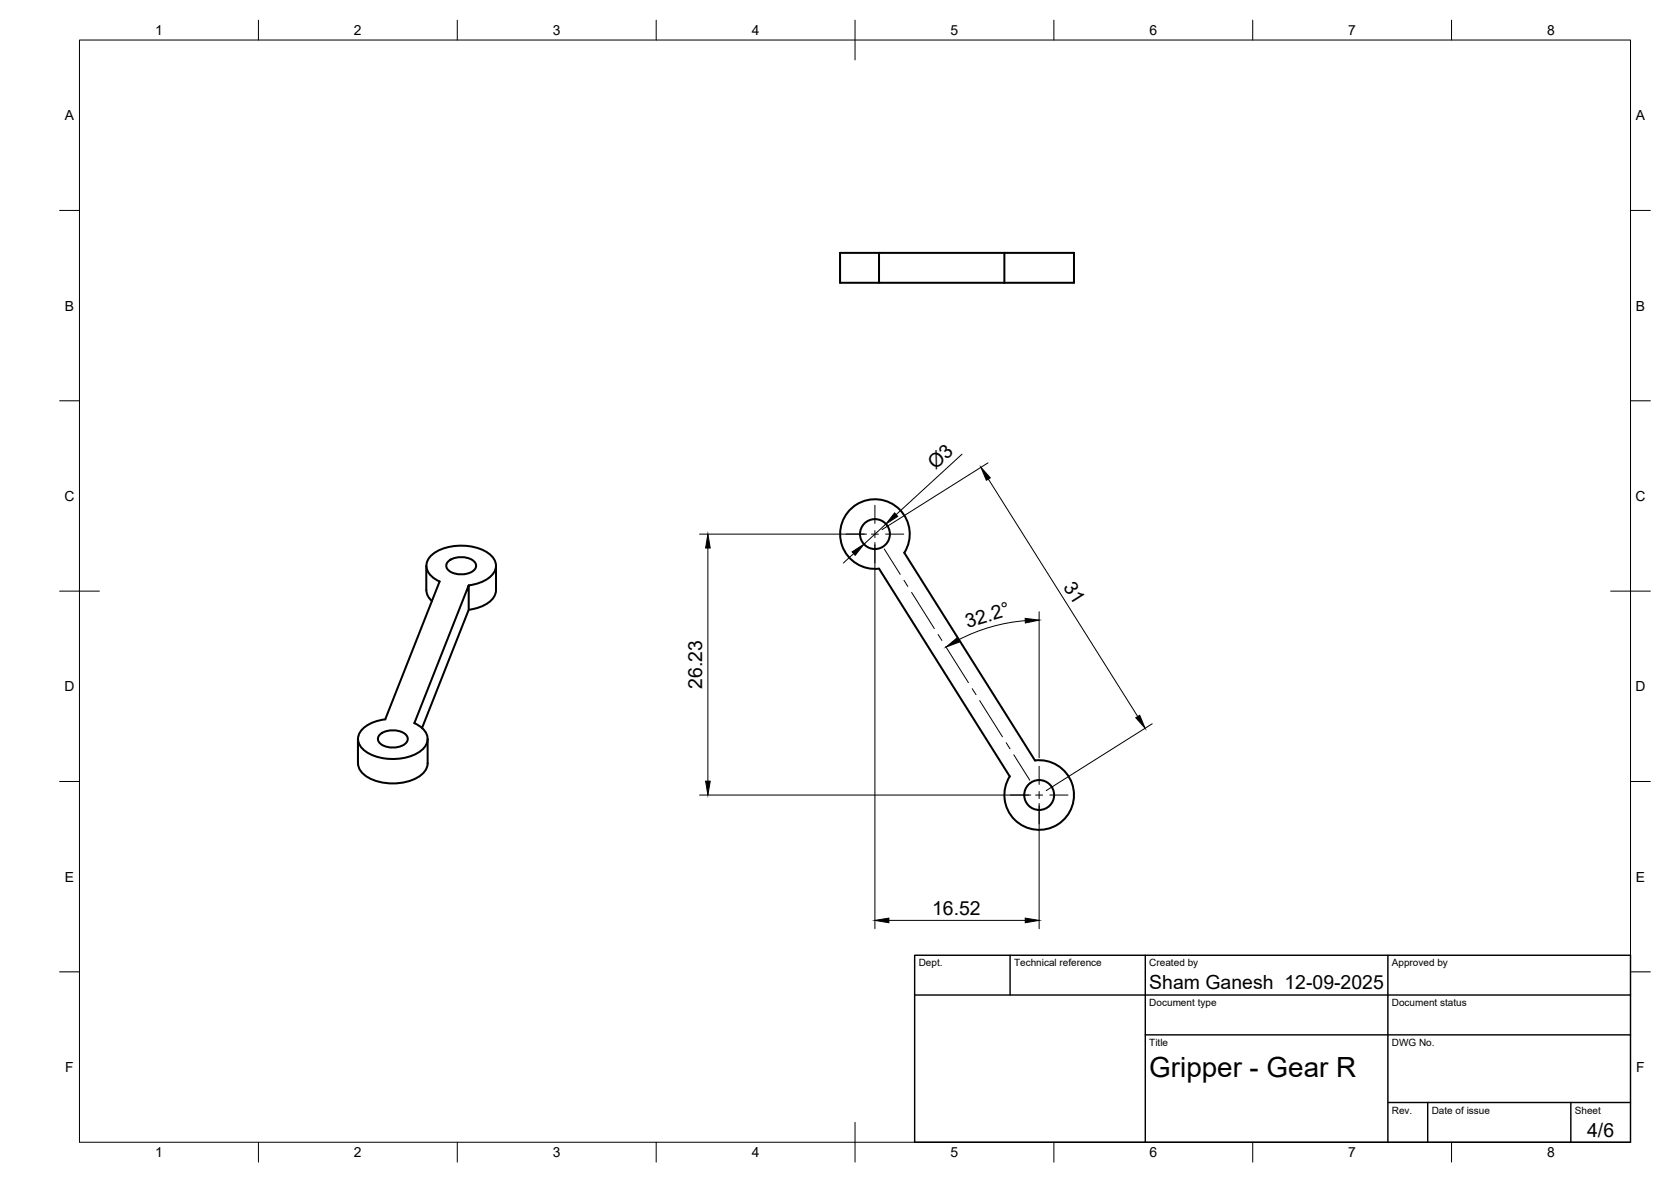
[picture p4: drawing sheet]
<svg xmlns="http://www.w3.org/2000/svg" width="420mm" height="297mm" viewBox="0 0 420 297" stroke-linecap="round" stroke-linejoin="round" font-family="sans-serif">
<!-- layer: Visible -->
<g fill="none" stroke="#000" stroke-width=".51">
<path d="M211.2 63.5h9.8v7.6h-9.8zM221 71.1h31.5M221 63.5h31.5M252.5 63.5h17.5v7.6h-17.5M252.5 63.5v7.6M213.6 128.2a8.8 8.8 0 0 1 11.8-.9 8.8 8.8 0 0 1 2 11.6l32.9 52.2a8.8 8.8 0 0 1 9.7 9.6 8.8 8.8 0 0 1-11.6 7.4 8.8 8.8 0 0 1-4.5-13l-32.9-52.2a8.8 8.8 0 0 1-8.8-4.8 8.8 8.8 0 0 1 1.4-9.9zM107.2 142.2v6.1M107.2 148.3l.4 1.4 1 1.4M110.5 146.1l-13.6 34.7a8.3 8.3 0 0 0-6.5 3.5 3.8 3.8 0 0 0 2.3 5 13.2 13.2 0 0 0 13.4-.8 3.4 3.4 0 0 0-.3-5.8l-1.6-1 13.7-34.6v6.1l-11.8 29.8M110.6 146.1a4.8 4.8 0 0 1-3.4-4.1 5.9 5.9 0 0 1 4.9-4.4 12.9 12.9 0 0 1 11.4 2 3.5 3.5 0 0 1-.7 5.7 10.6 10.6 0 0 1-4.9 1.8M112.8 141a5.2 5.2 0 0 1 6.7 .5 1.82 1.82 0 0 1-1.5 2.5 5.2 5.2 0 0 1-5.6-1.1 1.42 1.42 0 0 1 .4-1.9zM124.7 148.3a5.5 5.5 0 0 1-4.6 4.5l-2.2 .4"/>
<path d="M124.7 142.2v6.1M90 185.7v6.1a5 5 0 0 0 4 4.3 13.2 13.2 0 0 0 12.1-1.5 3.7 3.7 0 0 0 1.4-2.8v-6.1M95.6 184.5a5.2 5.2 0 0 1 6.7 .5 1.82 1.82 0 0 1-1.5 2.5 5.2 5.2 0 0 1-5.6-1.1 1.42 1.42 0 0 1 .4-1.9z"/>
<circle cx="220" cy="134.2" r="3.8"/>
<circle cx="261.3" cy="199.8" r="3.8"/>
</g>
<!-- layer: BORDER -->
<g fill="none" stroke="#000" stroke-width=".25">
<path d="M20 10.1h390v276.9h-390zM65 5.1v5M115 5.1v5M165 5.1v5M215 5.1v10M265 5.1v5M315 5.1v5M365 5.1v5M15 52.9h5M410 52.9h5M15 100.7h5M410 100.7h5"/>
<path d="M15 148.6h10M405 148.6h10M15 196.4h5M410 196.4h5M15 244.2h5M410 244.2h5M65 287v5M115 287v5M165 287v5M215 282.1v9.9M265 287v5M315 287v5"/>
<path d="M365 287v5"/>
</g>
<!-- layer: TITLEBLOCK -->
<path d="M230 240.1h180v46.9h-180zM230 250h180M254 240.1v9.9M288 240.1v46.9M349 240.1v46.9M288 260.1h122M349 277.1h61M359 277.1v9.9M395 277.1v9.9" fill="none" stroke="#000" stroke-width=".36"/>
<!-- layer: Smart Centers -->
<g fill="none" stroke="#000" stroke-width=".25">
<path d="M212.7 134.2h4.6M219.1 134.2h1.8M220 127v4.5M220 133.3v1.8M220 136.9v4.6M222.3 138l4.1 6.3M222.7 134.2h4.5M227.3 145.8l1 1.6M229.2 148.9l5.7 9.1M235.9 159.5l.9 1.5M237.8 162.5l5.7 9M244.5 173.1l.9 1.5"/>
<path d="M246.3 176.1l5.8 9.1M253 186.7l1 1.5M254 199.8h4.6M254.9 189.7l4 6.4M260.4 199.8h1.8M261.3 192.6v4.5M261.3 198.9v1.8M264 199.8h4.5M261.3 202.5v4.6"/>
</g>
<!-- layer: FD_Dimensions -->
<g fill="none" stroke="#000" stroke-width=".25">
<path d="M241.9 114.1l-16.6 15.2M248.4 116.3l-26.6 16.8M175.9 134.2h42M178 137.7v58.6M214.7 139.1l-2.6 2.4M220 136.3v97.1M222.8 131.7l-5.6 5.1M248.5 120.4l37.6 59.7M257.8 156a44 44 0 0 0-16.9 4.9M261.3 153.7v36.7M175.9 199.8h83.3M289.7 181.9l-26.6 16.8"/>
<path d="M261.3 201.9v31.5M223.5 231.3h34.3"/>
</g>
<path d="M178 134.2l.6 3.5h-1.2zM214.2 138.7l3-1.9-2.2 2.8zM224.9 128.9l.8 .9-2.9 1.9zM246.7 117.4l2.3 2.7-1 .6zM257.8 155.4l3.5 .4-3.5 .8zM237.9 162.6l2.7-2.3 .6 1.1zM285.6 180.4l1-.6 1.3 3.2zM177.4 196.3h1.2l-.6 3.5zM220 231.3l3.5-.6v1.2zM257.8 230.7l3.5 .6-3.5 .6z" fill="#000" stroke="#000" stroke-width=".25"/>
<text font-size="7" x="289" y="270.6">Gripper - Gear R</text>
<g font-size="4.9">
<text x="235.2" y="118.2" transform="rotate(-43 235.2 118.2)">Ø3</text>
<text x="267.3" y="147.4" transform="rotate(58 267.3 147.4)">31</text>
<text x="243.2" y="157.7" transform="rotate(-16 243.2 157.7)">32.2°</text>
<text x="176.5" y="173.1" transform="rotate(-90 176.5 173.1)">26.23</text>
<text x="234.4" y="229.8">16.52</text>
<text x="289" y="248.5">Sham Ganesh 12-09-2025</text>
<text x="399.1" y="285.7">4/6</text>
</g>
<g font-size="3.5">
<text x="39" y="8.8">1</text>
<text x="89" y="8.8">2</text>
<text x="139" y="8.8">3</text>
<text x="189" y="8.8">4</text>
<text x="239" y="8.8">5</text>
<text x="289" y="8.8">6</text>
<text x="339" y="8.8">7</text>
<text x="389" y="8.8">8</text>
<text x="16.3" y="30.2">A</text>
<text x="411.3" y="30.2">A</text>
<text x="16.3" y="78">B</text>
<text x="411.3" y="78">B</text>
<text x="16.2" y="125.9">C</text>
<text x="411.2" y="125.9">C</text>
<text x="16.2" y="173.7">D</text>
<text x="411.2" y="173.7">D</text>
<text x="16.3" y="221.6">E</text>
<text x="411.3" y="221.6">E</text>
<text x="16.4" y="269.4">F</text>
<text x="411.4" y="269.4">F</text>
<text x="39" y="290.8">1</text>
<text x="89" y="290.8">2</text>
<text x="139" y="290.8">3</text>
<text x="189" y="290.8">4</text>
<text x="239" y="290.8">5</text>
<text x="289" y="290.8">6</text>
<text x="339" y="290.8">7</text>
<text x="389" y="290.8">8</text>
</g>
<g font-size="2.5">
<text x="231" y="242.9">Dept.</text>
<text x="255" y="242.9">Technical reference</text>
<text x="289" y="242.9">Created by</text>
<text x="350" y="242.9">Approved by</text>
<text x="289" y="252.8">Document type</text>
<text x="350" y="252.8">Document status</text>
<text x="289" y="262.9">Title</text>
<text x="350" y="262.9">DWG No.</text>
<text x="350" y="279.9">Rev.</text>
<text x="360" y="279.9">Date of issue</text>
<text x="396" y="279.9">Sheet</text>
</g>
</svg>
